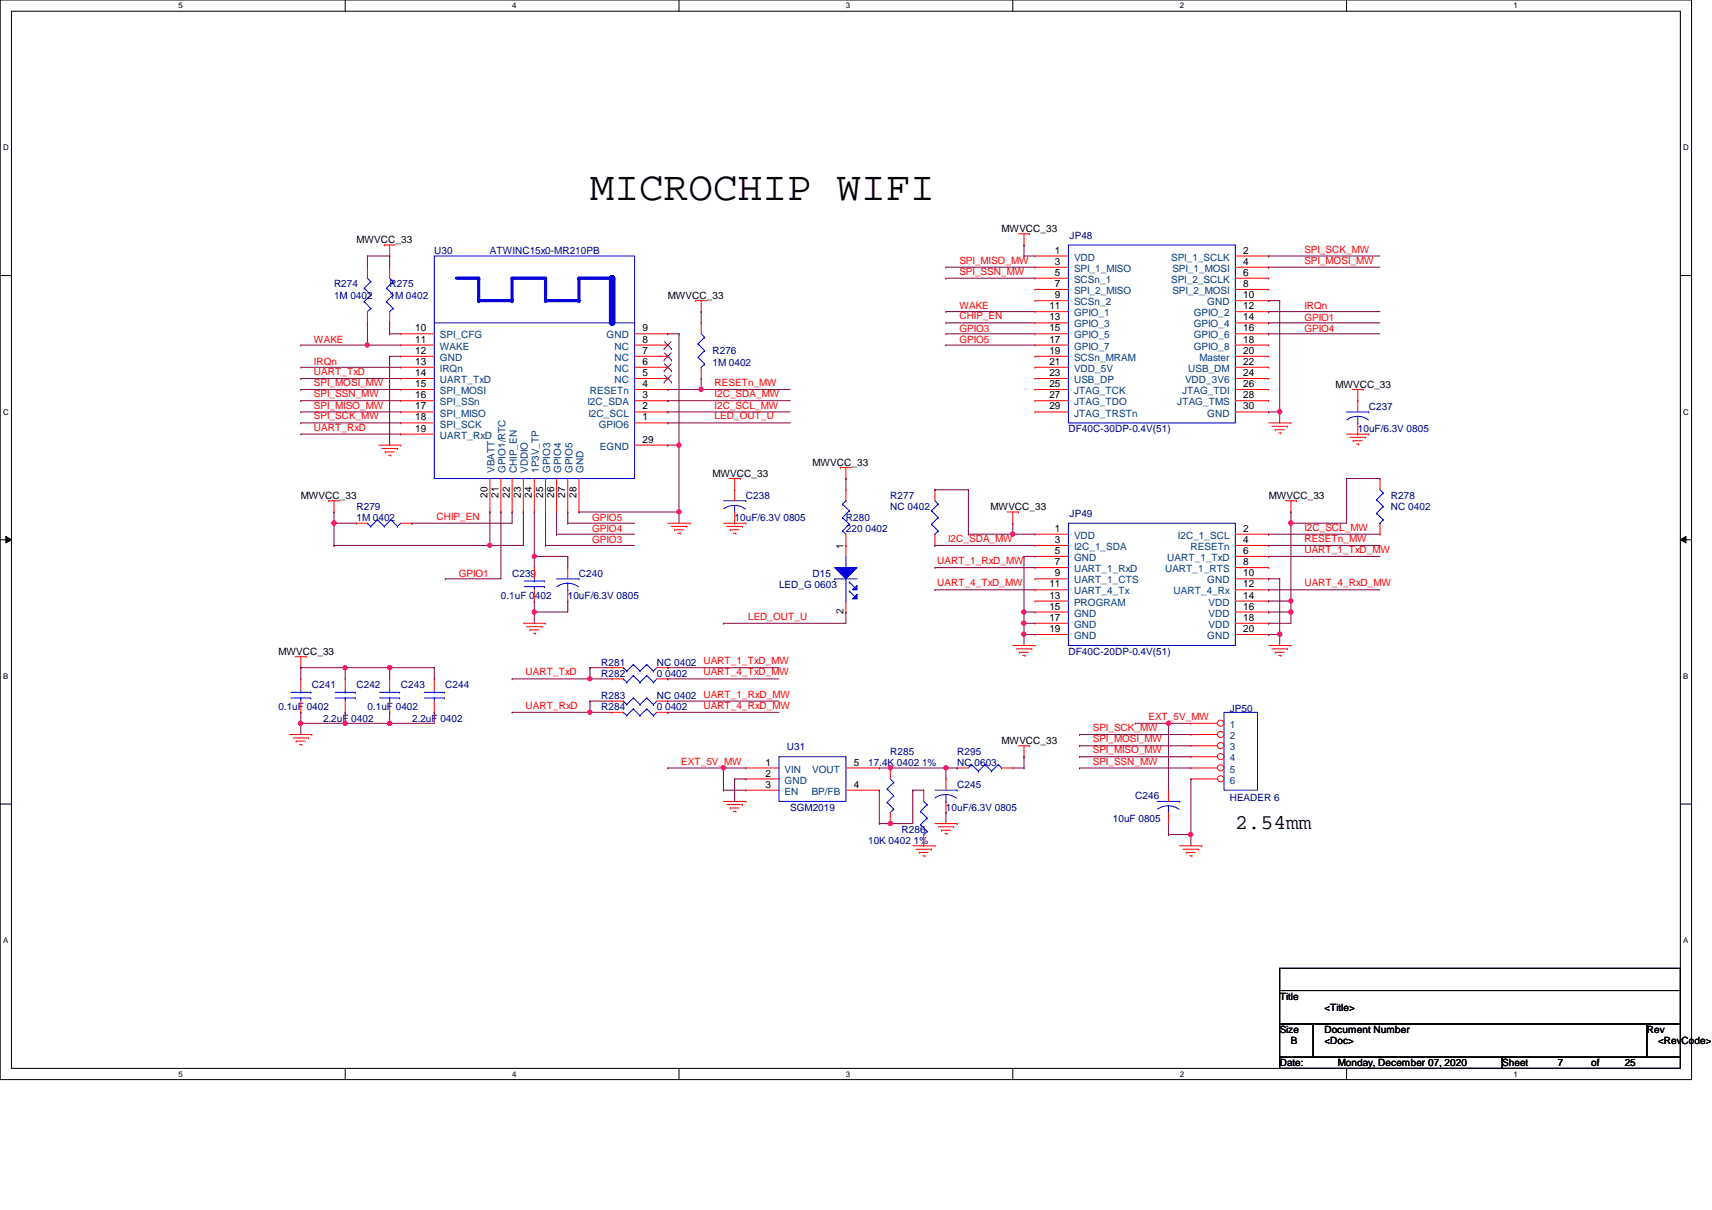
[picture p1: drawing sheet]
# OrCAD Capture schematic 26 MICROCHIP_WIFI_1510.DSN
size B

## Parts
C237  10uF/6.3V 0805  [C0805]
C238  10uF/6.3V 0805  [C0805]
C239  0.1uF 0402  [C0402]
C240  10uF/6.3V 0805  [C0805]
C241  0.1uF 0402  [C0402]
C242  2.2uF 0402  [C0402]
C243  0.1uF 0402  [C0402]
C244  2.2uF 0402  [C0402]
C245  10uF/6.3V 0805  [C0805]
C246  10uF 0805  [C0805]
D15  LED_G 0603  [LED-S]
JP48  DF40C-30DP-0.4V(51)  [CON-DF40C-30DP-0.4V]
JP49  DF40C-20DP-0.4V(51)  [CON-DF40C-20DP-0.4V]
JP50  HEADER 6  [HEADER6]
R274  1M 0402  [R0402]
R275  1M 0402  [R0402]
R276  1M 0402  [R0402]
R277  NC 0402  [R0402]
R278  NC 0402  [R0402]
R279  1M 0402  [R0402]
R280  220 0402  [R0402]
R281  NC 0402  [R0402]
R282  0 0402  [R0402]
R283  NC 0402  [R0402]
R284  0 0402  [R0402]
R285  17.4K 0402 1%  [R0402]
R286  10K 0402 1%  [R0402]
R295  NC 0603  [R0603]
U30  ATWINC15x0-MR210PB  [U-ATWINC15X0]
U31  SGM2019  [U-SOT-23-5]

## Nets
GND_MW: C237.2 C238.2 C239.2 C240.2 C241.2 C242.2 C243.2 C244.2 C245.2 C246.2 JP48.10(GND) JP48.30(GND) JP49.5(GND) JP49.10(GND) JP49.15(GND) JP49.17(GND) JP49.19(GND) JP49.20(GND) JP50.6 R286.2 U30.9(GND) U30.12(GND) U30.28(GND) U30.29(EGND) U31.2(GND)
CHIP_EN: JP48.13(GPIO_3) R279.1 U30.22(CHIP_EN)
EXT_5V_MW: C246.1 JP50.1 U31.1(VIN) U31.3(EN)
GPIO1: JP48.14(GPIO_4) U30.21(GPIO1/RTC)
GPIO3: JP48.15(GPIO_5) U30.25(GPIO3)
GPIO4: JP48.16(GPIO_6) U30.26(GPIO4)
GPIO5: JP48.17(GPIO_7) U30.27(GPIO5)
I2C_SCL_MW: JP49.2(I2C_1_SCL) R278.2 U30.2(I2C_SCL)
I2C_SDA_MW: JP49.3(I2C_1_SDA) R277.2 U30.3(I2C_SDA)
IRQn: JP48.12(GPIO_2) U30.13(IRQn)
LED_OUT_U: D15.2(CATHODE) U30.1(GPIO6)
MWVCC_33: C237.1 C238.1 C241.1 C242.1 C243.1 C244.1 JP48.1(VDD) JP49.1(VDD) JP49.14(VDD) JP49.16(VDD) JP49.18(VDD) R274.1 R275.1 R276.1 R277.1 R278.1 R279.2 R280.2 R295.2 U30.20(VBATT) U30.23(VDDIO)
RESETn_MW: JP49.4(RESETn) R276.2 U30.4(RESETn)
SPI_MISO_MW: JP48.3(SPI_1_MISO) JP50.4 U30.17(SPI_MISO)
SPI_MOSI_MW: JP48.4(SPI_1_MOSI) JP50.3 U30.15(SPI_MOSI)
SPI_SCK_MW: JP48.2(SPI_1_SCLK) JP50.2 U30.18(SPI_SCK)
SPI_SSN_MW: JP48.5(SCSn_1) JP50.5 U30.16(SPI_SSn)
UART_1_RxD_MW: JP49.7(UART_1_RxD) R283.1
UART_1_TxD_MW: JP49.6(UART_1_TxD) R281.1
UART_4_RxD_MW: JP49.12(UART_4_Rx) R284.1
UART_4_TxD_MW: JP49.11(UART_4_Tx) R282.1
UART_RxD: R283.2 R284.2 U30.19(UART_RxD)
UART_TxD: R281.2 R282.2 U30.14(UART_TxD)
WAKE: JP48.11(GPIO_1) R274.2 U30.11(WAKE)
N01811: R275.2 U30.10(SPI_CFG)
N02169: C239.1 C240.1 U30.24(1P3V_TP)
N02919: C245.1 R285.1 R295.1 U31.5(VOUT)
N02977: R285.2 R286.1 U31.4(BP/FB)
N03240: D15.1(ANODE) R280.1

Not connected (* = marked no-connect by the designer): JP48 6(SPI_2_SCLK) 7(SPI_2_MISO) 8(SPI_2_MOSI) 9(SCSn_2) 18(GPIO_8) 19(SCSn_MRAM) 20(Master) 21(VDD_5V) 22(USB_DM) 23(USB_DP) 24(VDD_3V6) 25(JTAG_TCK) 26(JTAG_TDI) 27(JTAG_TDO) 28(JTAG_TMS) 29(JTAG_TRSTn); JP49 8(UART_1_RTS) 9(UART_1_CTS) 13(PROGRAM); U30 5(NC)* 6(NC)* 7(NC)* 8(NC)*

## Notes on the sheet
- MICROCHIP WIFI
- 2.54mm
